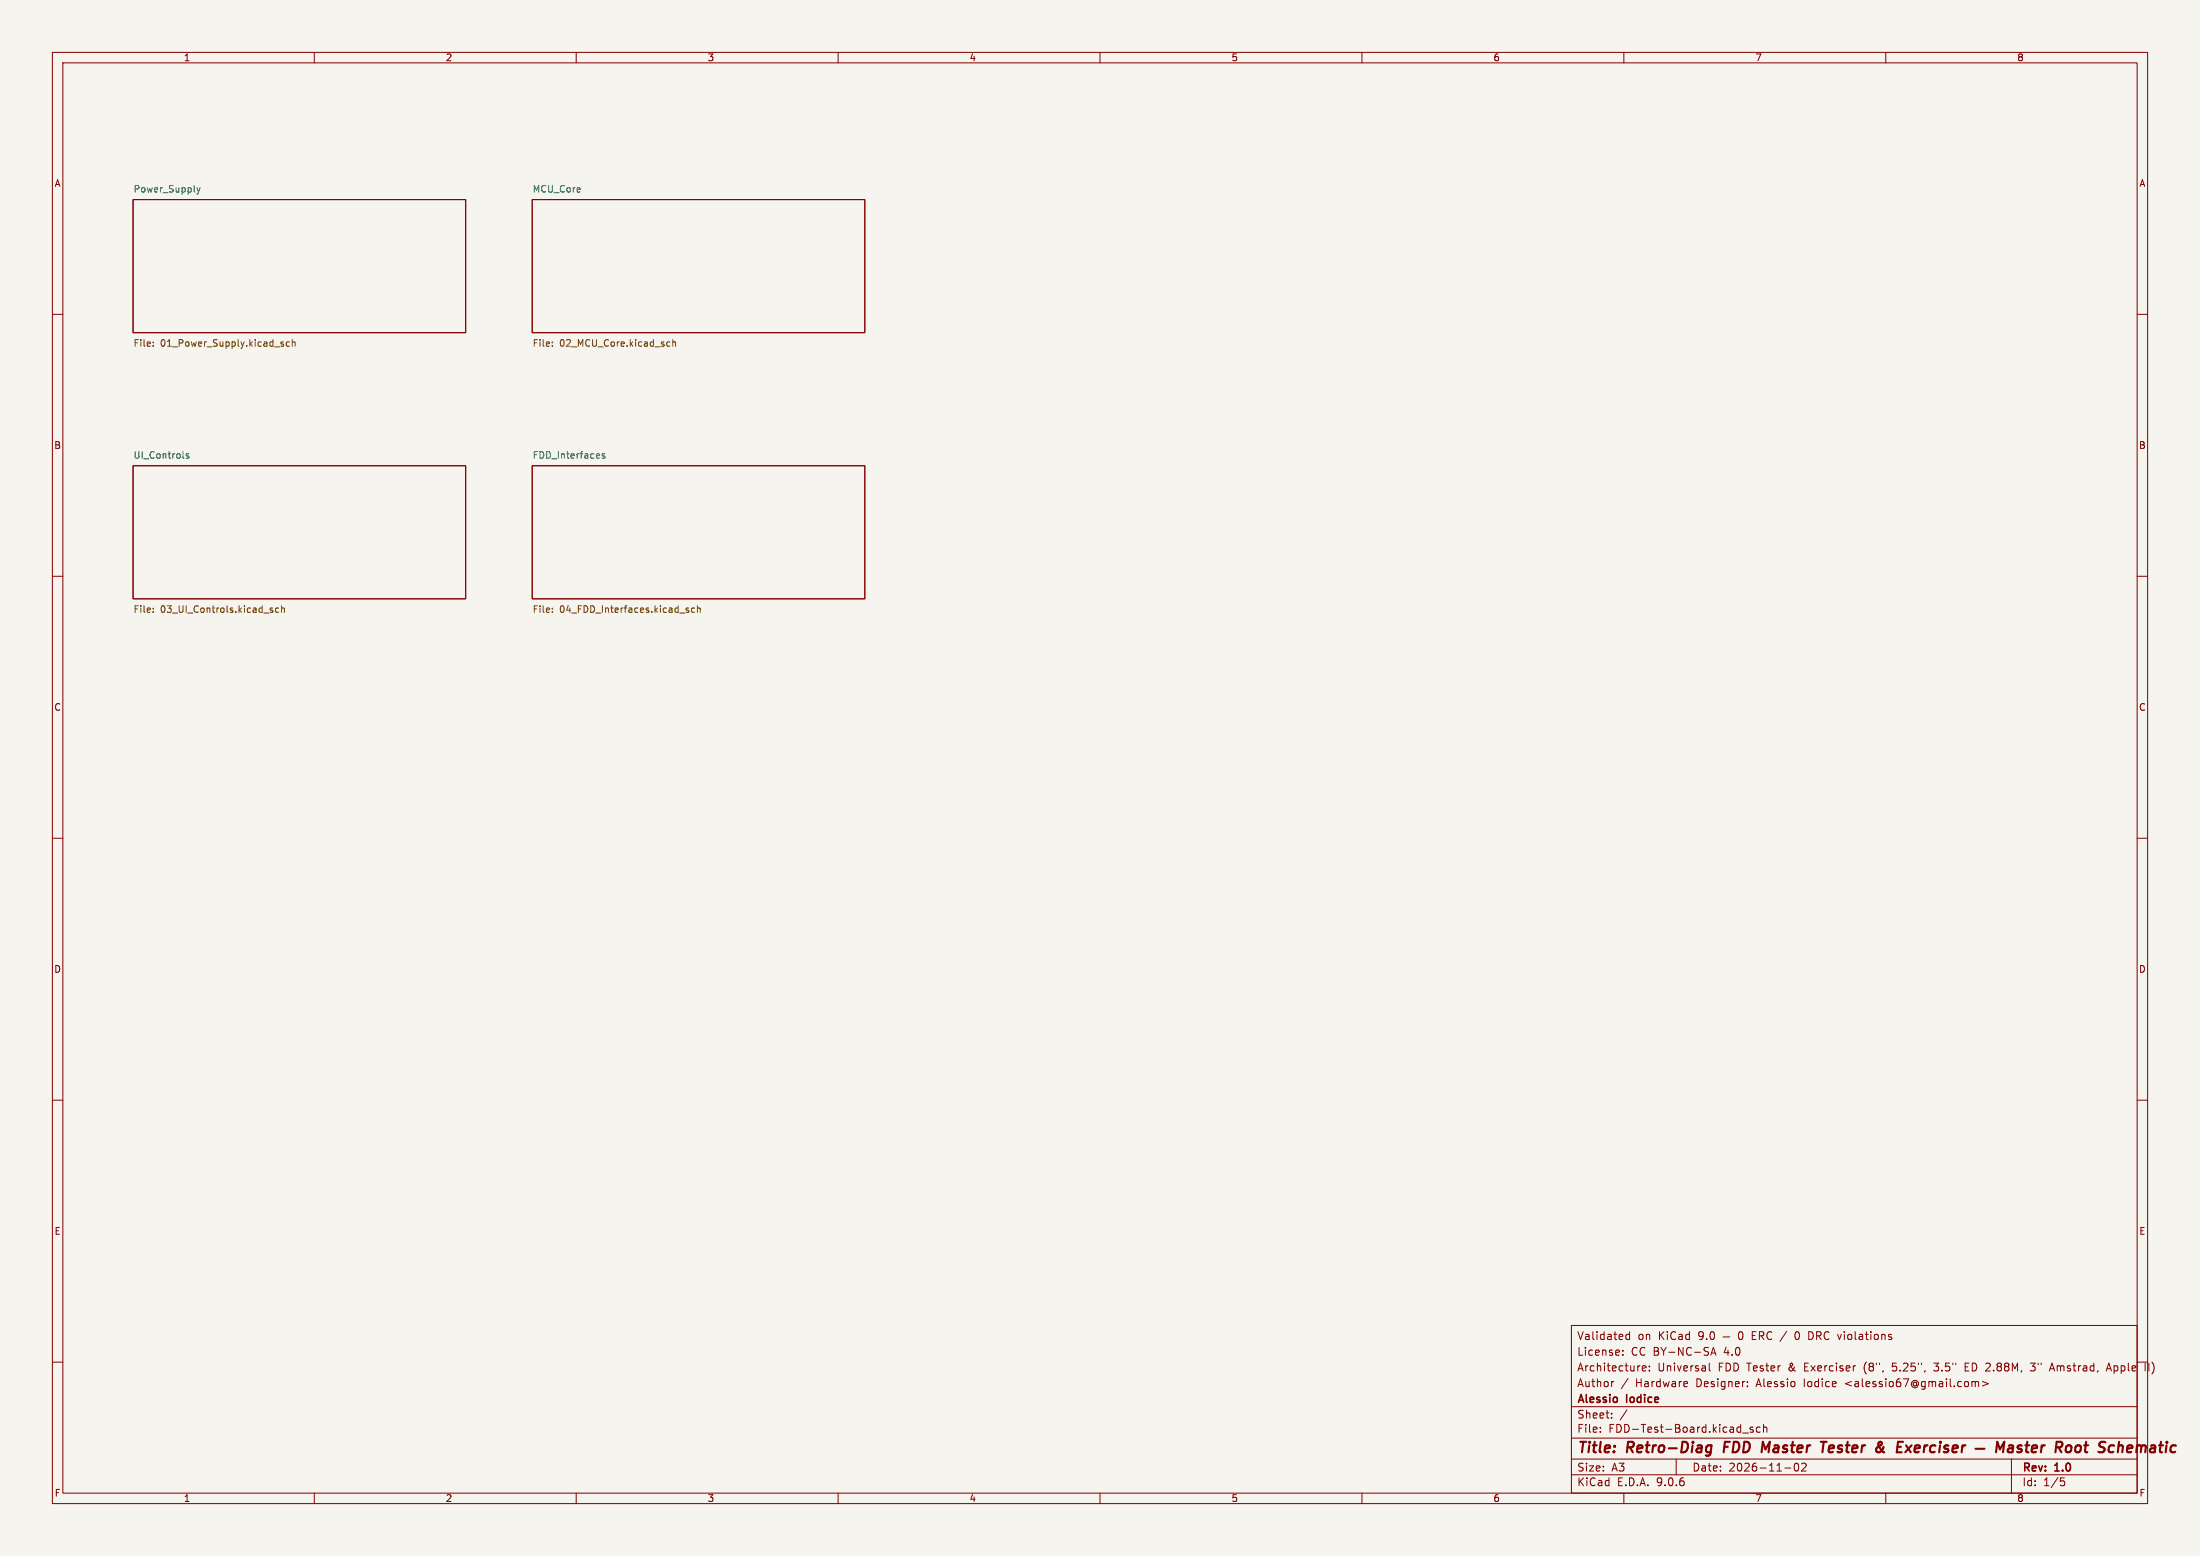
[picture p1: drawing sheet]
<svg xmlns="http://www.w3.org/2000/svg" width="420mm" height="297mm" viewBox="0 0 420 297" stroke-linecap="round" stroke-linejoin="round" font-family="sans-serif">
<path d="M0 0h420v297h-420z" fill="#f5f4ef" stroke="#f5f4ef" stroke-width=".19"/>
<g fill="none" stroke="#840000" stroke-width=".19">
<path d="M10 10h400v277h-400zM12 12h396v273h-396zM60 10v2M110 10v2M160 10v2M210 10v2M260 10v2M310 10v2M360 10v2M25.4 38.1h63.5v25.4h-63.5zM101.6 38.1h63.5v25.4h-63.5zM10 60h2"/>
<path d="M408 60h2M25.4 88.9h63.5v25.4h-63.5zM101.6 88.9h63.5v25.4h-63.5zM10 110h2M408 110h2M10 160h2M408 160h2M10 210h2M408 210h2M300 253h108v32h-108zM309.8 258.5v.2M309.8 257.8v.1"/>
<path d="M311.1 254.2v1.5M311.1 254.8l-.4-.1-.3 .3 .1 .6h.6M326.6 258.7l.5-1.5 .5 1.5M326.7 258.3h.7M328.9 255.2h1.3M332 254.3l.2-.1a.8 .8 0 0 1 .6 .7 .8 .8 0 0 1-.6 .8l-.2-.2-.1-.4zM343 254.2a.94 .94 0 0 0 0 1.5M345.3 254.2l.6 .1M345.9 255.6l-.6 .1M10 260h2M300 278.5h108M300 274.5h108"/>
<path d="M300 268.5h108M305.5 273.2v.2M305.5 272.5v.1M307.7 270.5v.2M307.7 269.8v.1M308.1 263.7l-.3 .1M310.6 269.1l-1.3 1.9M310.8 263.1l-1.3 1.9M313.5 261.2l.7-.2v-.2l-.5-.1-.2 .2 .1 .7h.6M314.9 261.5v.2M314.9 260.8v.1M320 278.5v3"/>
<path d="M321.9 263.7l.3 .3-.8 .2M322.1 264.6l-.2 .1M326.3 260.2v1.3l.2 .2M332.7 273.5h1.1M333.6 264.5v.2M333.6 263.8v.1M334.7 272.5l-.4-.1-.2 .2 .1 .2 .5 .2v.3h-.6M336 272.5l-.4-.1-.3 .3 .1 .6h.6M336.7 272.5l.2-.1 .3 .1 .1 .9M336.7 271.9v1.5M342.7 279.4l.2-.1a.8 .8 0 0 1 .5 .7 .8 .8 0 0 1-.5 .8l-.2-.2-.2-.4zM343.9 279.4l.6-.1 .2 .1 .1 .3-.9 1.1h.9"/>
<path d="M361.2 261.5l.1 .1M361.3 260.2l-.1 .7 .1-.1M369.2 261.5l.6 .2M369.2 260.2h.9M375.2 260.9h.5M375.9 260.2h-.7v1.5h.7M376.4 263.8l.5-.1 .2 .2M376.4 263.7v1M377.1 263.9l.2-.2 .4 .1v.9M377.1 263.9v.8M378.4 263.7l1.2 .4-1.2 .4M384 278.5v6.5"/>
<path d="M387.6 261.5l.2 .2 .6-.1M387.6 260.2h.9l-.5 .6h.4M391.2 261.7l.5-1.5 .5 1.5M391.4 261.3h.7M402.1 261.7l.5-1.5 .5 1.5M402.2 261.3h.7M408 260h2M410.2 260.2v1.5M60 285v2M110 285v2M160 285v2M210 285v2"/>
<path d="M260 285v2M300 281.5h108M310 285v2M340.7 280.2h1.2M360 285v2M393.4 282.1h.7M393.5 282.7h.4l.3 .2-.2 .6-.5 .1"/>
</g>
<g fill="none" stroke="#840000" stroke-width=".4">
<path d="M326 276h.7M326.6 277.1l-.6 .1M326.7 275.9l-.2 1.6a.62 .62 0 0 1-.7 .4M329.3 275.2l-.3 2M336.5 275.2l.5 1.4 .9-1.4M347.6 275.2h1.1M349.9 275.9l-.6 .1-.2 .9 .2 .3h.4M350.1 276.3l-1 .2M359.6 277.2h.1M363.9 275.9l.9 1.3M364.9 275.9l-1.2 1.3M381 277.2l.3-2 .5 1.4 .8-1.4-.2 2"/>
<path d="M383.5 276h.8l-.1 1.2M384.3 276.3l-.7 .1a.4 .4 0 0 0-.3 .4 .4 .4 0 0 0 .2 .4l.7-.1M386 276a.49 .49 0 0 0-.8 .3v.1l.7 .2v.3l-.3 .3-.5-.1M386.6 275.9h.8M387 275.2l-.2 1.7 .1 .2 .3 .1M387.9 276.5l1-.2-.1-.3h-.7l-.3 .9 .3 .3 .6-.1M389.8 275.9l-.2 1.3M390.4 275.9l-.4 .1-.3 .3M392.5 276.3h.8a.55 .55 0 0 0 .4-.5 .55 .55 0 0 0-.3-.6h-.8l-.2 2M393 276.3l.5 .9M394.5 276.1a.52 .52 0 0 1 .6-.2 .52 .52 0 0 1 .4 .4l-.1 .5a.55 .55 0 0 1-.5 .4 .55 .55 0 0 1-.6-.4zM396.3 276.1a.52 .52 0 0 1 .6-.2 .52 .52 0 0 1 .4 .4l-.1 .5a.55 .55 0 0 1-.5 .4 .55 .55 0 0 1-.6-.4z"/>
<path d="M397.9 275.9h.7M398.3 275.2l-.2 1.9M406.3 276l.5-.1 .2 .1 .1 .3-1 .2M406.9 277.1l-.6 .1"/>
</g>
<path d="M37.6 35.8l.3 .9M37.9 36.7l-.3 .4M38.2 35.8l-.3 .9M36 86.7l-.3-.1-.2 .2 .1 .2 .4 .1v.3h-.5M115.4 86.7l-.3-.1-.2 .2 .1 .2 .4 .1v.3h-.5" fill="none" stroke="#006464" stroke-width=".19"/>
<g fill="none" stroke="#725600" stroke-width=".19">
<path d="M29.2 66v.1M29.2 65.3v.1M53.8 65.7h.3l.1 .2-.5 .2M53.8 65.2l.3 .1M55.3 65.3l-.4-.1-.3 .3 .2 .5h.5M55.8 65.4l.2-.2 .3 .1v.8M55.8 64.8v1.3M105.4 66v.1M105.4 65.3v.1M127.4 66h.5M127.4 65.3h.5M128.4 65.4l.2-.2 .3 .1 .1 .8"/>
<path d="M128.4 64.8v1.3M29.2 116.1v.1M29.2 116.8v.1M51.7 116.5h.3l.1 .2-.4 .2M51.7 116l.3 .1M53.2 116.1l-.4-.1-.2 .3 .1 .5h.5M53.7 116.2l.2-.2 .3 .1 .1 .8M53.7 115.6v1.3M105.4 116.1v.1M105.4 116.8v.1M131 116.3l.5 .4-.2 .2-.3-.1M131.5 116.1l-.3-.1-.2 .2"/>
<path d="M132.6 116.1l-.4-.1-.2 .3 .1 .5h.5M133.1 116.2l.2-.2 .3 .1 .1 .8M133.1 115.6v1.3"/>
</g>
<g font-size="2.8" fill="#840000">
<text x="301" y="277.9">Title:</text>
<text x="310.6" y="277.9">Retro-Diag</text>
<text x="329.9" y="277.9">FDD</text>
<text x="338" y="277.9">Master</text>
<text x="350.1" y="277.9">Tester</text>
<text x="361.4" y="277.9">&amp;</text>
<text x="366.2" y="277.9">Exerciser</text>
<text x="398.9" y="277.9">Root</text>
<text x="407.9" y="277.9">Schematic</text>
</g>
<g font-size="2.1" fill="#840000">
<text x="301" y="256">Validated</text>
<text x="312.6" y="256">on</text>
<text x="316.7" y="256">KiCad</text>
<text x="324.4" y="256">9.0</text>
<text x="335" y="256">ERC /</text>
<text x="343.5" y="256">0</text>
<text x="346.3" y="256">DRC violations</text>
<text x="301" y="262">Architecture:</text>
<text x="301" y="259">License:</text>
<text x="311.4" y="259">CC BY-NC-SA</text>
<text x="316.4" y="262">Universal</text>
<text x="328.1" y="262">FDD Tester</text>
<text x="329.2" y="259">4.0</text>
<text x="341.7" y="262">&amp;</text>
<text x="344.8" y="262">Exerciser</text>
<text x="356.4" y="262">(8&quot;,</text>
<text x="361.9" y="262">5.25&quot;,</text>
<text x="370.1" y="262">3.5&quot;</text>
<text x="376.1" y="262">ED 2.88M,</text>
<text x="389" y="262">3&quot;</text>
<text x="392.9" y="262">Amstrad,</text>
<text x="403.9" y="262">Apple</text>
<text x="411.3" y="262">II)</text>
<text x="301" y="268.2">Alessio</text>
<text x="301" y="265">Author</text>
<text x="310.6" y="268.2">Iodice</text>
<text x="312.3" y="265">Hardware</text>
<text x="324" y="265">Designer:</text>
<text x="335.6" y="265">Alessio</text>
<text x="344.8" y="265">Iodice</text>
<text x="352.8" y="265">&lt;alessio67@gmail.com&gt;</text>
<text x="301" y="273.7">File:</text>
<text x="301" y="271">Sheet:</text>
<text x="307.1" y="273.7">FDD-Test-Board.kicad_sch</text>
<text x="301" y="281.1">Size:</text>
<text x="307.6" y="281.1">A3</text>
<text x="323" y="281.1">Date:</text>
<text x="330" y="281.1">2026-11-02</text>
<text x="386" y="281.3">Rev:</text>
<text x="392.4" y="281.3">1.0</text>
<text x="301" y="283.9">KiCad</text>
<text x="308.7" y="283.9">E.D.A.</text>
<text x="316.3" y="283.9">9.0.6</text>
<text x="386" y="283.9">Id:</text>
<text x="390.1" y="283.9">1/5</text>
</g>
<g font-size="1.8" fill="#840000">
<text x="35" y="11.9">1</text>
<text x="85" y="11.9">2</text>
<text x="135" y="11.9">3</text>
<text x="185" y="11.9">4</text>
<text x="235" y="11.9">5</text>
<text x="285" y="11.9">6</text>
<text x="335" y="11.9">7</text>
<text x="385" y="11.9">8</text>
<text x="10.3" y="35.9">A</text>
<text x="408.3" y="35.9">A</text>
<text x="10.3" y="85.9">B</text>
<text x="408.2" y="85.9">B</text>
<text x="10.3" y="135.9">C</text>
<text x="408.2" y="135.9">C</text>
<text x="10.3" y="185.9">D</text>
<text x="408.2" y="185.9">D</text>
<text x="10.3" y="235.9">E</text>
<text x="408.3" y="235.9">E</text>
<text x="10.3" y="285.9">F</text>
<text x="35" y="286.9">1</text>
<text x="85" y="286.9">2</text>
<text x="135" y="286.9">3</text>
<text x="185" y="286.9">4</text>
<text x="235" y="286.9">5</text>
<text x="285" y="286.9">6</text>
<text x="335" y="286.9">7</text>
<text x="385" y="286.9">8</text>
<text x="408.3" y="285.9">F</text>
</g>
<g font-size="1.8" fill="#006464">
<text x="25.4" y="36.8">Power_Supply</text>
<text x="101.6" y="36.8">MCU_Core</text>
<text x="25.4" y="87.6">UI_Controls</text>
<text x="101.6" y="87.6">FDD_Interfaces</text>
</g>
<g font-size="1.8" fill="#725600">
<text x="25.4" y="66.5">File:</text>
<text x="30.6" y="66.5">01_Power_Supply.kicad_sch</text>
<text x="101.6" y="66.5">File:</text>
<text x="106.8" y="66.5">02_MCU_Core.kicad_sch</text>
<text x="25.4" y="117.3">File:</text>
<text x="30.6" y="117.3">03_UI_Controls.kicad_sch</text>
<text x="101.6" y="117.3">File:</text>
<text x="106.8" y="117.3">04_FDD_Interfaces.kicad_sch</text>
</g>
</svg>
